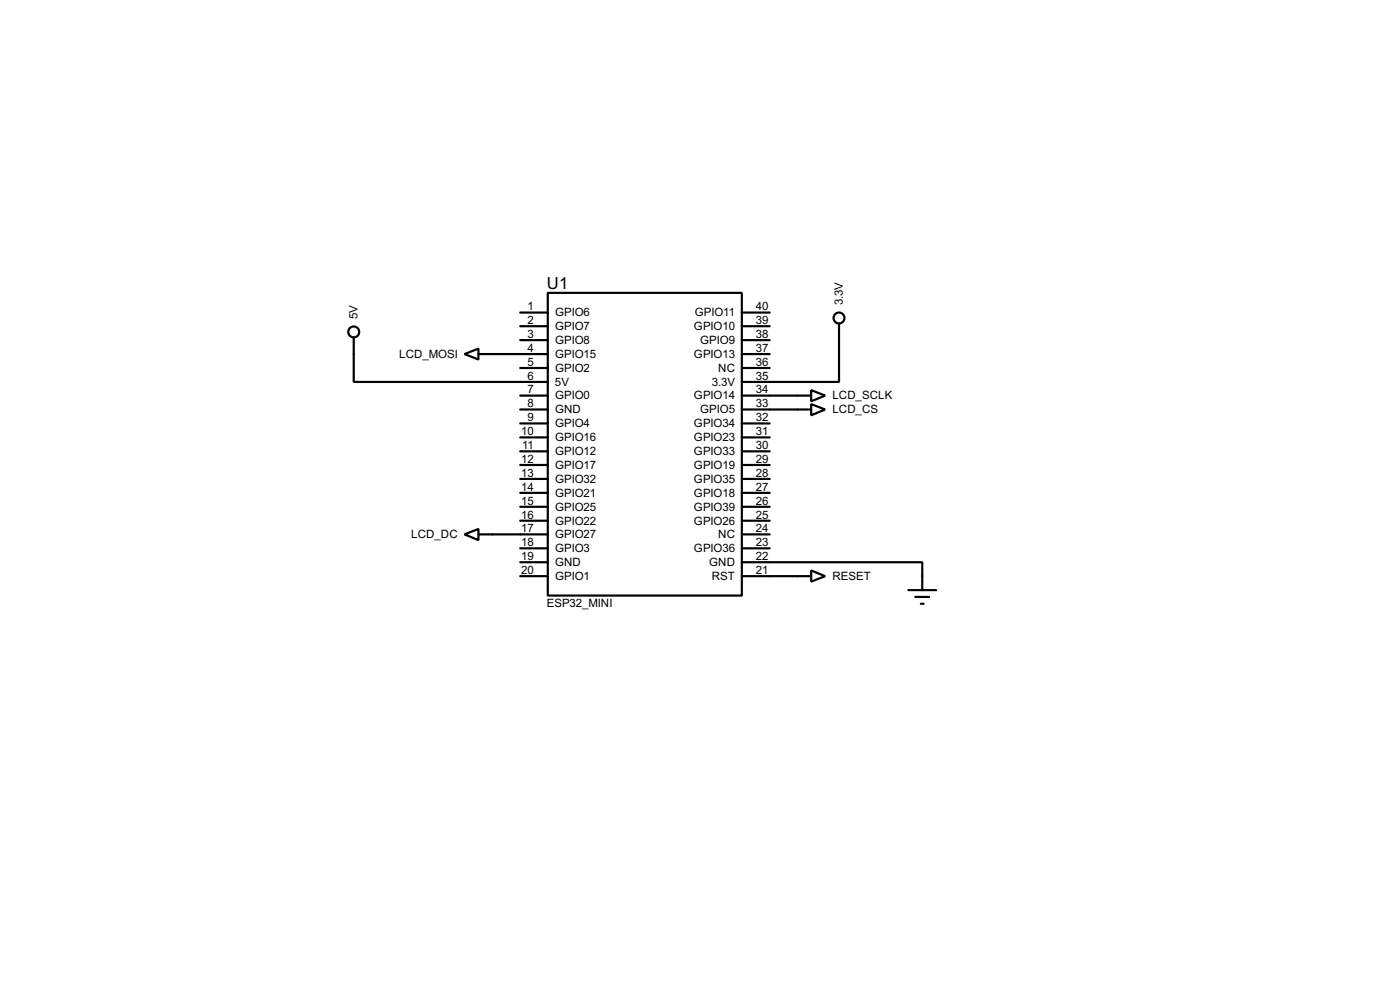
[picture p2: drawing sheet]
<svg xmlns="http://www.w3.org/2000/svg" width="256mm" height="180mm" viewBox="0 0 256 180" stroke-linecap="round" stroke-linejoin="round" font-family="sans-serif">
<g fill="none" stroke="#000" stroke-width=".4">
<path d="M95.3 57.2h5.1M95.3 59.7h5.1M100.4 53.6h35.5v55.4h-35.5zM135.9 57.2h5.1M135.9 59.7h5.1M153.7 59.2v10.7h-17.8M64.8 61.8v8.1h35.6M85.1 64.8l2.6-1v2zM87.7 64.8h12.7M95.3 72.4h5.1M95.3 75h5.1M95.3 62.3h5.1"/>
<path d="M95.3 67.4h5.1M95.3 77.5h5.1M135.9 72.4h12.7M135.9 75h12.7M135.9 64.8h5.1M135.9 62.3h5.1M135.9 67.4h5.1M135.9 77.5h5.1M148.6 71.4l2.6 1-2.6 1.1zM148.6 74l2.6 1-2.6 1zM85.1 97.8l2.6-1v2.1zM87.7 97.8h12.7"/>
<path d="M95.3 80.1h5.1M95.3 82.6h5.1M95.3 85.1h5.1M95.3 87.7h5.1M95.3 90.2h5.1M95.3 92.8h5.1M95.3 95.3h5.1M135.9 97.8h5.1M135.9 80.1h5.1M135.9 82.6h5.1M135.9 85.1h5.1M135.9 87.7h5.1"/>
<path d="M135.9 90.2h5.1M135.9 92.8h5.1M135.9 95.3h5.1M95.3 105.5h5.1M95.3 100.4h5.1M95.3 102.9h5.1M135.9 102.9h33.1v5.1M135.9 105.5h12.7M135.9 100.4h5.1M148.6 104.4l2.6 1.1-2.6 1zM166.4 108h5.1M167.7 109.3h2.5"/>
<path d="M168.7 110.5h.5"/>
<circle cx="153.7" cy="58.2" r="1"/>
<circle cx="64.8" cy="60.8" r="1"/>
</g>
<text font-size="3.4" x="100.2" y="52.8">U1</text>
<g font-size="2.4">
<text x="65.5" y="58.5" transform="rotate(-90 65.5 58.5)">5V</text>
<text x="96.7" y="56.8">1</text>
<text x="96.7" y="59.3">2</text>
<text x="101.7" y="57.9">GPIO6</text>
<text x="127.3" y="57.9">GPIO11</text>
<text x="138.5" y="59.3">39</text>
<text x="138.5" y="56.8">40</text>
<text x="154.4" y="55.9" transform="rotate(-90 154.4 55.9)">3.3V</text>
<text x="73.1" y="65.5">LCD_MOSI</text>
<text x="96.7" y="61.9">3</text>
<text x="96.7" y="64.4">4</text>
<text x="101.7" y="60.4">GPIO7</text>
<text x="101.7" y="63">GPIO8</text>
<text x="101.7" y="65.5">GPIO15</text>
<text x="127.1" y="65.5">GPIO13</text>
<text x="127.1" y="60.4">GPIO10</text>
<text x="128.3" y="63">GPIO9</text>
<text x="138.5" y="64.4">37</text>
<text x="138.5" y="61.9">38</text>
<text x="96.7" y="67">5</text>
<text x="96.7" y="69.5">6</text>
<text x="96.7" y="72">7</text>
<text x="101.7" y="70.6">5V</text>
<text x="101.7" y="68.1">GPIO2</text>
<text x="130.4" y="70.6">3.3V</text>
<text x="131.6" y="68.1">NC</text>
<text x="138.5" y="72">34</text>
<text x="138.5" y="69.5">35</text>
<text x="138.5" y="67">36</text>
<text x="96.7" y="74.6">8</text>
<text x="96.7" y="77.1">9</text>
<text x="101.7" y="73.1">GPIO0</text>
<text x="101.7" y="75.7">GND</text>
<text x="127.1" y="73.1">GPIO14</text>
<text x="128.3" y="75.7">GPIO5</text>
<text x="138.5" y="77.1">32</text>
<text x="138.5" y="74.6">33</text>
<text x="152.5" y="73.1">LCD_SCLK</text>
<text x="152.5" y="75.7">LCD_CS</text>
<text x="95.5" y="79.7">10</text>
<text x="95.7" y="82.2">11</text>
<text x="101.7" y="78.2">GPIO4</text>
<text x="101.7" y="80.8">GPIO16</text>
<text x="101.7" y="83.3">GPIO12</text>
<text x="127.1" y="83.3">GPIO33</text>
<text x="127.1" y="80.8">GPIO23</text>
<text x="127.1" y="78.2">GPIO34</text>
<text x="138.5" y="82.2">30</text>
<text x="138.5" y="79.7">31</text>
<text x="95.5" y="84.7">12</text>
<text x="95.5" y="87.3">13</text>
<text x="95.5" y="89.8">14</text>
<text x="101.7" y="85.8">GPIO17</text>
<text x="101.7" y="88.4">GPIO32</text>
<text x="127.1" y="88.4">GPIO35</text>
<text x="127.1" y="85.8">GPIO19</text>
<text x="138.5" y="89.8">27</text>
<text x="138.5" y="87.3">28</text>
<text x="138.5" y="84.7">29</text>
<text x="95.5" y="92.4">15</text>
<text x="95.5" y="94.9">16</text>
<text x="101.7" y="90.9">GPIO21</text>
<text x="101.7" y="93.5">GPIO25</text>
<text x="127.1" y="93.5">GPIO39</text>
<text x="127.1" y="90.9">GPIO18</text>
<text x="138.5" y="94.9">25</text>
<text x="138.5" y="92.4">26</text>
<text x="75.3" y="98.5">LCD_DC</text>
<text x="95.5" y="97.4">17</text>
<text x="95.5" y="100">18</text>
<text x="101.7" y="96">GPIO22</text>
<text x="101.7" y="98.5">GPIO27</text>
<text x="101.7" y="101.1">GPIO3</text>
<text x="127.1" y="101.1">GPIO36</text>
<text x="127.1" y="96">GPIO26</text>
<text x="131.6" y="98.5">NC</text>
<text x="138.5" y="100">23</text>
<text x="138.5" y="97.4">24</text>
<text x="95.5" y="102.5">19</text>
<text x="95.5" y="105.1">20</text>
<text x="101.7" y="103.6">GND</text>
<text x="101.7" y="106.2">GPIO1</text>
<text x="129.9" y="103.6">GND</text>
<text x="130.4" y="106.2">RST</text>
<text x="138.5" y="105.1">21</text>
<text x="138.5" y="102.5">22</text>
<text x="152.5" y="106.2">RESET</text>
<text x="100.2" y="111.1">ESP32_MINI</text>
</g>
</svg>
